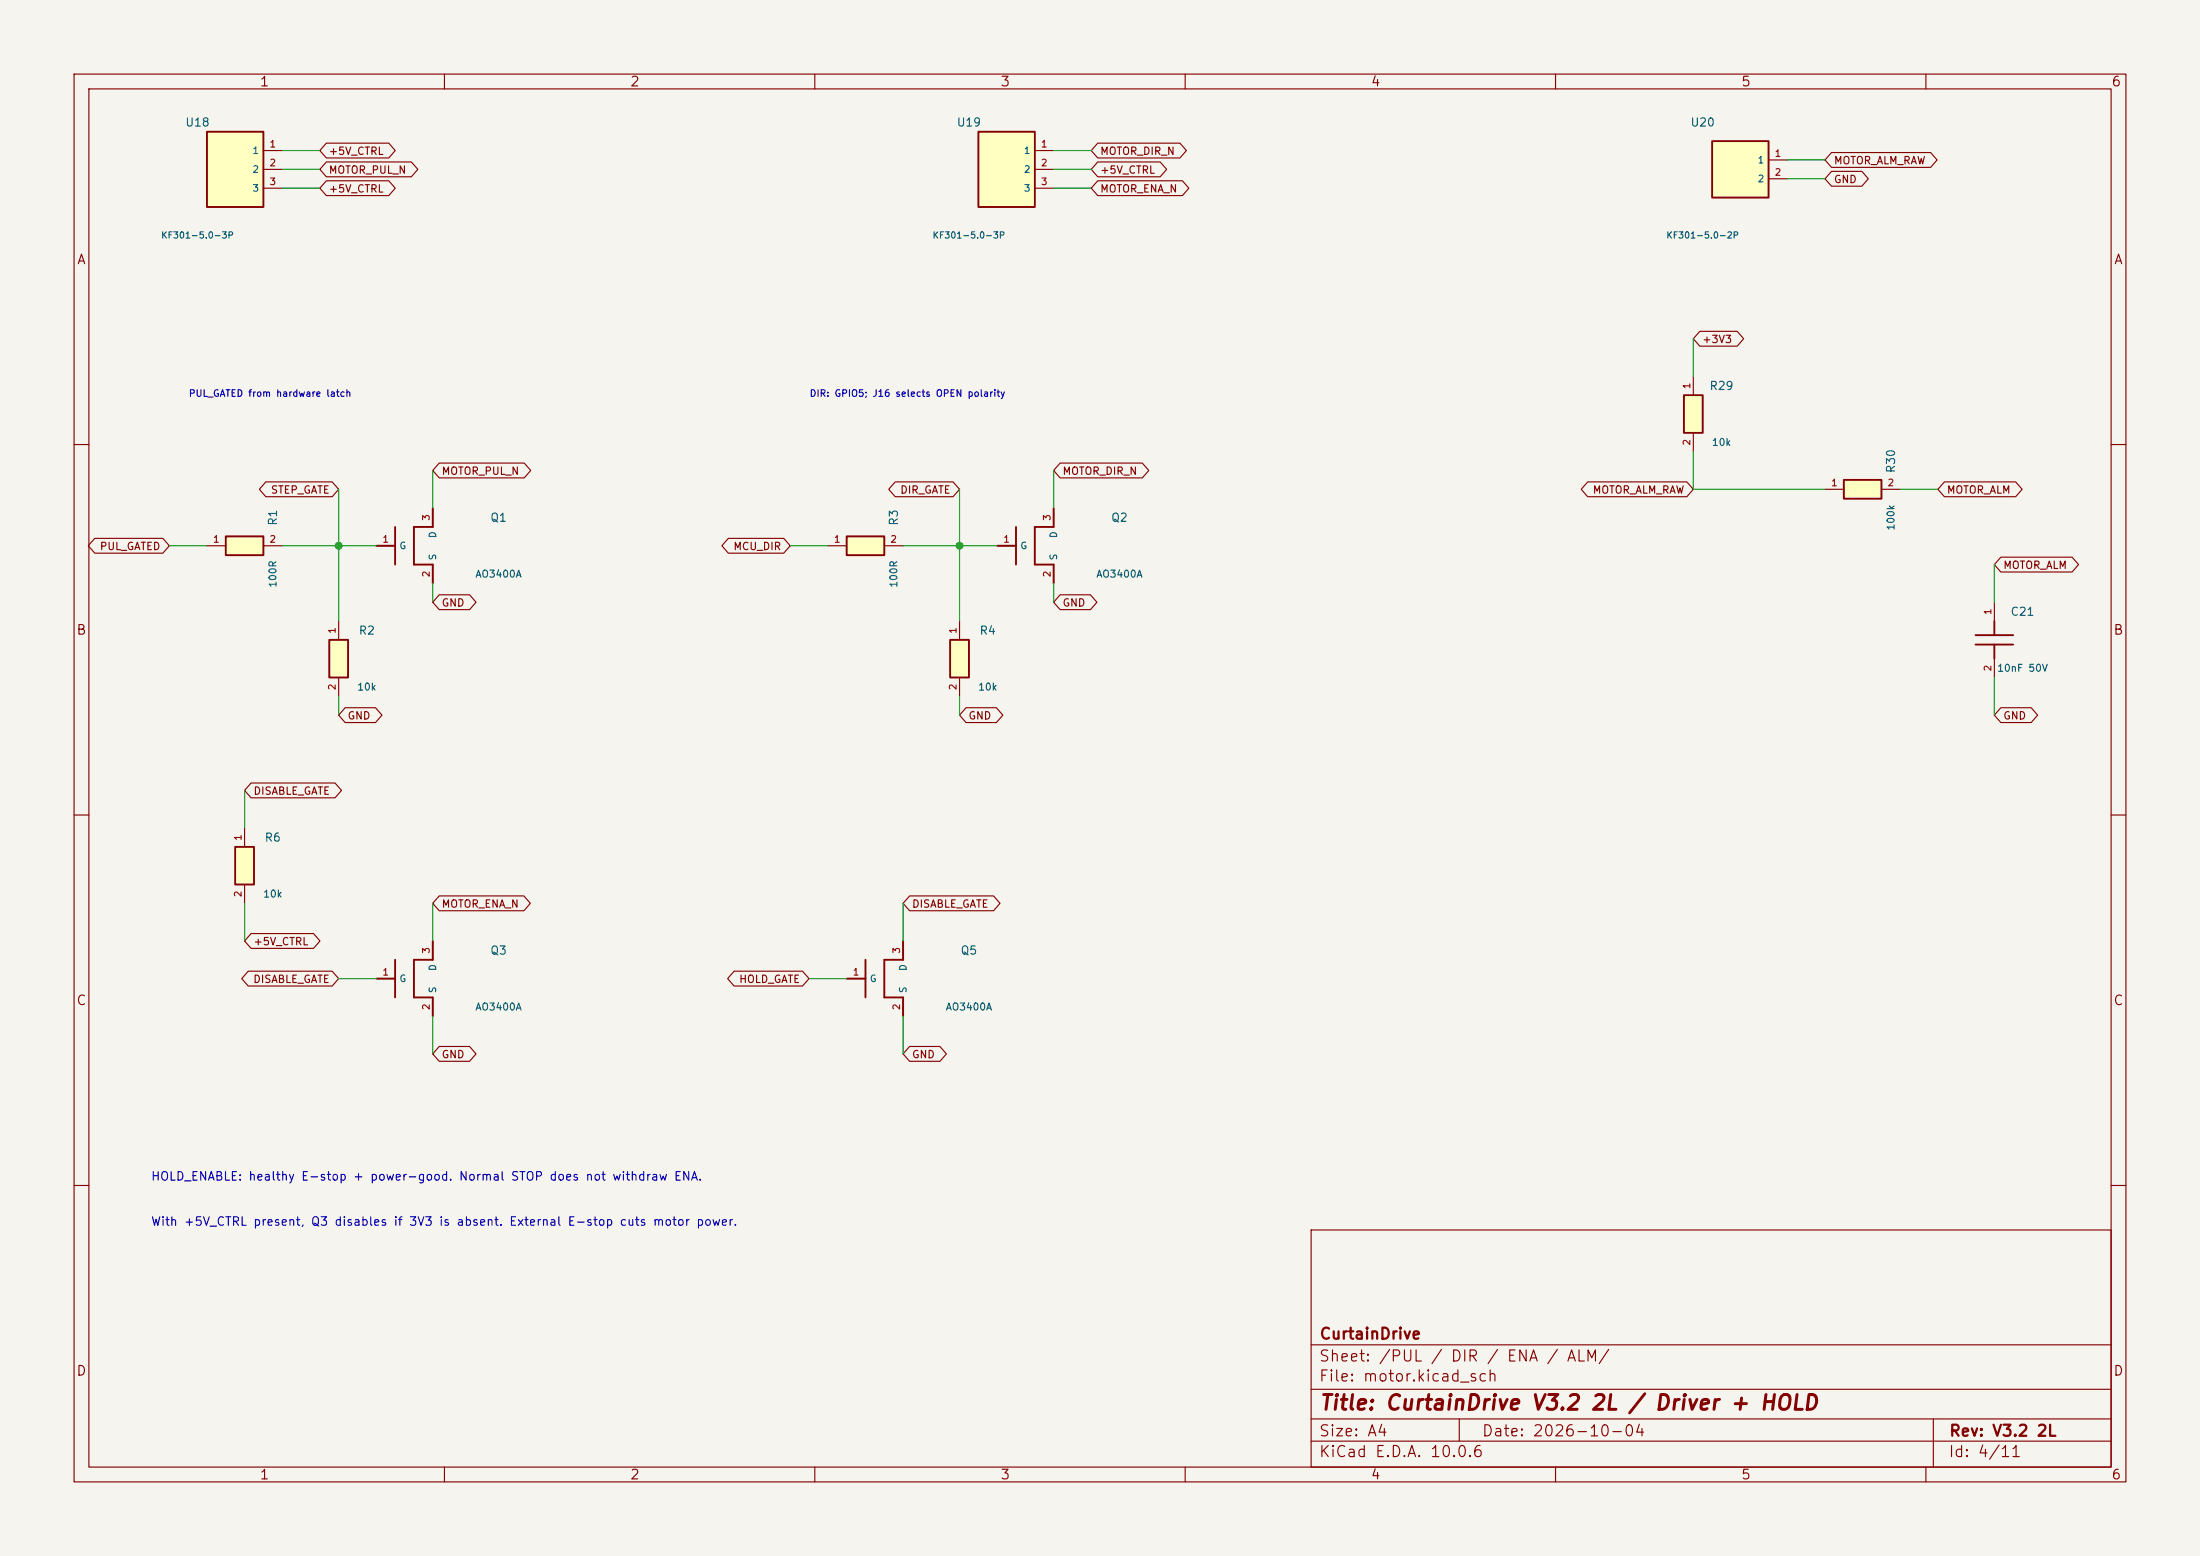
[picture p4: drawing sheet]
<svg xmlns="http://www.w3.org/2000/svg" width="297mm" height="210mm" viewBox="0 0 297 210" stroke-linecap="round" stroke-linejoin="round" font-family="sans-serif">
<path d="M0 0h297v210h-297z" fill="#f5f4ef" stroke="#f5f4ef" stroke-width=".14"/>
<g fill="none" stroke="#840000" stroke-width=".15">
<path d="M10 10h277v190h-277zM12 12h273v186h-273zM60 10v2M110 10v2M160 10v2M210 10v2M260 10v2M10 60h2M285 60h2M10 110h2M285 110h2M10 160h2"/>
<path d="M177 166h108v32h-108zM285 160h2M60 198v2M110 198v2M160 198v2M177 194.5h108M177 191.5h108M177 187.5h108M177 181.5h108M197 191.5v3M210 198v2M260 198v2"/>
<path d="M261 191.5v6.5"/>
</g>
<path d="M44.4 86.4h2.6v5h-2.6z" fill="#ffffc2"/>
<path d="M44.4 86.4h2.6v5h-2.6z" fill="none" stroke="#840000" stroke-width=".25"/>
<path d="M45.7 83.8v2.6M45.7 91.4v2.6" fill="none" stroke="#840000" stroke-width=".15"/>
<path d="M248.9 64.8h5.1v2.5h-5.1z" fill="#ffffc2"/>
<g fill="none" stroke="#840000" stroke-width=".25">
<path d="M50.8 73.7h2.5M53.3 71.1v5.1M58.4 68.6v2.5h-2.5v5.1h2.5v2.5M134.6 73.7h2.6M137.2 71.1v5.1M142.2 68.6v2.5h-2.5v5.1h2.5v2.5M248.9 64.8h5.1v2.5h-5.1zM266.7 85.7h5.1M266.7 87h5.1M269.2 83.8v1.9M269.2 87v1.9M114.3 132.1h2.5"/>
<path d="M116.8 129.5v5.1M121.9 127v2.5h-2.5v5.1h2.5v2.6"/>
</g>
<g fill="none" stroke="#840000" stroke-width=".15">
<path d="M50.8 73.7h2.5M58.4 68.6v2.5M58.4 76.2v2.5M134.6 73.7h2.6M142.2 68.6v2.5M142.2 76.2v2.5M246.4 66h2.5M254 66h2.5M269.2 81.3v2.5M269.2 88.9v2.5M114.3 132.1h2.5M121.9 127v2.5"/>
<path d="M121.9 134.6v2.6"/>
</g>
<path d="M30.5 72.4h5.1v2.5h-5.1z" fill="#ffffc2"/>
<path d="M30.5 72.4h5.1v2.5h-5.1z" fill="none" stroke="#840000" stroke-width=".25"/>
<path d="M27.9 73.7h2.6M35.6 73.7h2.5" fill="none" stroke="#840000" stroke-width=".15"/>
<path d="M231.1 19.1h7.7v7.6h-7.7z" fill="#ffffc2"/>
<path d="M231.1 19.1h7.7v7.6h-7.7z" fill="none" stroke="#840000" stroke-width=".25"/>
<path d="M238.8 21.6h2.5M238.8 24.1h2.5" fill="none" stroke="#840000" stroke-width=".15"/>
<path d="M27.9 17.8h7.7v10.1h-7.7z" fill="#ffffc2"/>
<path d="M27.9 17.8h7.7v10.1h-7.7z" fill="none" stroke="#840000" stroke-width=".25"/>
<path d="M35.6 20.3h2.5M35.6 22.9h2.5M35.6 25.4h2.5" fill="none" stroke="#840000" stroke-width=".15"/>
<path d="M132.1 17.8h7.6v10.1h-7.6z" fill="#ffffc2"/>
<path d="M132.1 17.8h7.6v10.1h-7.6z" fill="none" stroke="#840000" stroke-width=".25"/>
<path d="M139.7 20.3h2.5M139.7 22.9h2.5M139.7 25.4h2.5" fill="none" stroke="#840000" stroke-width=".15"/>
<path d="M227.3 53.3h2.6v5.1h-2.6z" fill="#ffffc2"/>
<path d="M227.3 53.3h2.6v5.1h-2.6z" fill="none" stroke="#840000" stroke-width=".25"/>
<path d="M228.6 50.8v2.5M228.6 58.4v2.6" fill="none" stroke="#840000" stroke-width=".15"/>
<path d="M31.7 114.3h2.6v5.1h-2.6z" fill="#ffffc2"/>
<path d="M31.7 114.3h2.6v5.1h-2.6zM50.8 132.1h2.5M53.3 129.5v5.1M58.4 127v2.5h-2.5v5.1h2.5v2.6" fill="none" stroke="#840000" stroke-width=".25"/>
<path d="M33 111.8v2.5M33 119.4v2.5M50.8 132.1h2.5M58.4 127v2.5M58.4 134.6v2.6" fill="none" stroke="#840000" stroke-width=".15"/>
<path d="M128.3 86.4h2.5v5h-2.5z" fill="#ffffc2"/>
<path d="M128.3 86.4h2.5v5h-2.5z" fill="none" stroke="#840000" stroke-width=".25"/>
<path d="M129.5 83.8v2.6M129.5 91.4v2.6" fill="none" stroke="#840000" stroke-width=".15"/>
<path d="M114.3 72.4h5.1v2.5h-5.1z" fill="#ffffc2"/>
<path d="M114.3 72.4h5.1v2.5h-5.1z" fill="none" stroke="#840000" stroke-width=".25"/>
<g fill="none" stroke="#840000" stroke-width=".15">
<path d="M44.1 19.3h8.4l.9 1-.9 1h-8.4l-.9-1zM148.2 19.3h11.1l.9 1-.9 1h-11.1l-.9-1zM44.1 24.4h8.4l.9 1-.9 1h-8.4l-.9-1zM44.1 21.9h11.4l.9 1-.9 1h-11.4l-.9-1zM148.2 24.4h11.4l.9 1-.9 1h-11.4l-.9-1zM148.2 21.9h8.4l.9 1-.9 1h-8.4l-.9-1zM247.3 20.6h13.3l.9 1-.9 1h-13.3l-.9-1zM247.3 23.1h4.1l.8 1-.8 1h-4.1l-.9-1zM229.5 44.7h5l.9 1-.9 1h-5l-.9-1zM12.8 72.7h9.2l.9 1-.9 1h-9.2l-.9-1zM35.9 65h8.9l.9 1-.9 1h-8.9l-.9-1zM59.3 62.5h11.5l.8 1-.8 1h-11.5l-.9-1z"/>
<path d="M98.3 72.7h7.5l.9 1-.9 1h-7.5l-.8-1zM111.8 73.7h2.5M119.4 73.7h2.5M120.9 65h7.8l.8 1-.8 1h-7.8l-.9-1zM143.1 62.5h11.1l.9 1-.9 1h-11.1l-.9-1zM214.3 65h13.4l.9 1-.9 1h-13.4l-.8-1zM262.5 65h9.6l.9 1-.9 1h-9.6l-.9-1zM270.1 75.2h9.6l.9 1-.9 1h-9.6l-.9-1zM46.6 95.5h4.1l.9 1-.9 1h-4.1l-.9-1zM59.3 80.3h4.1l.9 1-.9 1h-4.1l-.9-1zM130.4 95.5h4.1l.9 1-.9 1h-4.1l-.9-1zM143.1 80.3h4.1l.9 1-.9 1h-4.1l-.9-1z"/>
<path d="M270.1 95.5h4.1l.9 1-.9 1h-4.1l-.9-1zM33.9 105.7h11.3l.9 1-.9 1h-11.3l-.9-1zM33.5 131.1h11.3l.9 1-.9 1h-11.3l-.9-1zM33.9 126h8.4l.9 1-.9 1h-8.4l-.9-1zM59.3 120.9h11.4l.9 1-.9 1h-11.4l-.9-1zM99.1 131.1h9.2l.9 1-.9 1h-9.2l-.9-1zM122.8 120.9h11.3l.9 1-.9 1h-11.3l-.9-1zM59.3 141.2h4.1l.9 1-.9 1h-4.1l-.9-1zM122.8 141.2h4.1l.9 1-.9 1h-4.1l-.9-1z"/>
</g>
<g fill="none" stroke="#009600" stroke-width=".15">
<path d="M38.1 22.9h5.1M38.1 20.3h5.1M38.1 25.4h5.1M142.2 22.9h5.1M142.2 20.3h5.1M142.2 25.4h5.1M241.3 24.1h5.1M241.3 21.6h5.1M228.6 45.7v5.1M22.9 73.7h5M38.1 73.7h12.7M45.7 66v17.8"/>
<path d="M58.4 63.5v5.1M58.4 78.7v2.6M106.7 73.7h5.1M121.9 73.7h12.7M129.5 66v17.8M142.2 63.5v5.1M142.2 78.7v2.6M228.6 61v5h17.8M256.5 66h5.1M269.2 76.2v5.1M45.7 94v2.5M129.5 94v2.5"/>
<path d="M269.2 91.4v5.1M33 106.7v5.1M33 121.9v5.1M45.7 132.1h5.1M58.4 121.9v5.1M58.4 137.2v5M109.2 132.1h5.1M121.9 121.9v5.1M121.9 137.2v5"/>
</g>
<g fill="#009600" stroke="#009600" stroke-width=".14">
<circle cx="45.7" cy="73.7" r=".46"/>
<circle cx="129.5" cy="73.7" r=".46"/>
</g>
<text font-size="2" fill="#840000" x="178" y="190.8">Title: CurtainDrive V3.2 2L / Driver + HOLD</text>
<g font-size="1.5" fill="#840000">
<text x="178" y="184.1">Sheet: /PUL / DIR / ENA / ALM/</text>
<text x="178" y="181.1">CurtainDrive</text>
<text x="178" y="186.8">File: motor.kicad_sch</text>
<text x="178" y="197">KiCad E.D.A. 10.0.6</text>
<text x="178" y="194.2">Size: A4</text>
<text x="200" y="194.2">Date: 2026-10-04</text>
<text x="263" y="197">Id: 4/11</text>
<text x="263" y="194.2">Rev: V3.2 2L</text>
</g>
<g font-size="1.3" fill="#840000">
<text x="35" y="12">1</text>
<text x="85" y="12">2</text>
<text x="135" y="12">3</text>
<text x="185" y="12">4</text>
<text x="235" y="12">5</text>
<text x="285" y="12">6</text>
<text x="10.3" y="36">A</text>
<text x="285.3" y="36">A</text>
<text x="10.2" y="86">B</text>
<text x="285.2" y="86">B</text>
<text x="10.2" y="136">C</text>
<text x="285.2" y="136">C</text>
<text x="10.2" y="186">D</text>
<text x="285.2" y="186">D</text>
<text x="35" y="200">1</text>
<text x="85" y="200">2</text>
<text x="135" y="200">3</text>
<text x="185" y="200">4</text>
<text x="235" y="200">5</text>
<text x="285" y="200">6</text>
</g>
<g font-size="1.2" fill="#0000c2">
<text x="20.3" y="159.6">HOLD_ENABLE: healthy E-stop + power-good. Normal STOP does not withdraw ENA.</text>
<text x="20.3" y="165.7">With +5V_CTRL present, Q3 disables if 3V3 is absent. External E-stop cuts motor power.</text>
</g>
<g font-size="1.1" fill="#006464">
<text x="24.9" y="17.3">U18</text>
<text x="129.1" y="17.3">U19</text>
<text x="228.1" y="17.3">U20</text>
<text x="230.7" y="52.9">R29</text>
<text x="256.1" y="63.9" transform="rotate(-90 256.1 63.9)">R30</text>
<text x="37.7" y="71" transform="rotate(-90 37.7 71)">R1</text>
<text x="66.1" y="70.7">Q1</text>
<text x="121.5" y="71" transform="rotate(-90 121.5 71)">R3</text>
<text x="149.9" y="70.7">Q2</text>
<text x="271.3" y="83.4">C21</text>
<text x="48.3" y="85.9">R2</text>
<text x="132.2" y="85.9">R4</text>
<text x="35.6" y="113.9">R6</text>
<text x="66.1" y="129.1">Q3</text>
<text x="129.6" y="129.1">Q5</text>
</g>
<g font-size="1" fill="#840000">
<text x="44.3" y="21.1">+5V_CTRL</text>
<text x="44.3" y="23.7">MOTOR_PUL_N</text>
<text x="148.4" y="23.7">+5V_CTRL</text>
<text x="148.4" y="21.1">MOTOR_DIR_N</text>
<text x="247.5" y="22.4">MOTOR_ALM_RAW</text>
<text x="44.3" y="26.2">+5V_CTRL</text>
<text x="148.4" y="26.2">MOTOR_ENA_N</text>
<text x="247.5" y="25">GND</text>
<text x="229.7" y="46.5">+3V3</text>
<text x="59.5" y="64.3">MOTOR_PUL_N</text>
<text x="143.4" y="64.3">MOTOR_DIR_N</text>
<text x="36.5" y="66.9">STEP_GATE</text>
<text x="121.5" y="66.9">DIR_GATE</text>
<text x="214.9" y="66.9">MOTOR_ALM_RAW</text>
<text x="262.7" y="66.9">MOTOR_ALM</text>
<text x="13.4" y="74.5">PUL_GATED</text>
<text x="98.9" y="74.5">MCU_DIR</text>
<text x="270.4" y="77">MOTOR_ALM</text>
<text x="59.5" y="82.1">GND</text>
<text x="143.4" y="82.1">GND</text>
<text x="46.8" y="97.3">GND</text>
<text x="130.7" y="97.3">GND</text>
<text x="270.4" y="97.3">GND</text>
<text x="34.1" y="107.5">DISABLE_GATE</text>
<text x="59.5" y="122.7">MOTOR_ENA_N</text>
<text x="123" y="122.7">DISABLE_GATE</text>
<text x="34.1" y="127.8">+5V_CTRL</text>
<text x="34.1" y="132.9">DISABLE_GATE</text>
<text x="99.7" y="132.9">HOLD_GATE</text>
<text x="59.5" y="143.1">GND</text>
<text x="123" y="143.1">GND</text>
</g>
<g font-size="1" fill="#006464">
<text x="231" y="60.4">10k</text>
<text x="256" y="71.7" transform="rotate(-90 256 71.7)">100k</text>
<text x="37.5" y="79.4" transform="rotate(-90 37.5 79.4)">100R</text>
<text x="64.1" y="78.2">AO3400A</text>
<text x="121.4" y="79.4" transform="rotate(-90 121.4 79.4)">100R</text>
<text x="147.9" y="78.2">AO3400A</text>
<text x="48.1" y="93.4">10k</text>
<text x="132" y="93.4">10k</text>
<text x="269.5" y="90.9">10nF 50V</text>
<text x="35.4" y="121.4">10k</text>
<text x="64.1" y="136.6">AO3400A</text>
<text x="127.6" y="136.6">AO3400A</text>
</g>
<g font-size=".9" fill="#006464">
<text x="34" y="21">1</text>
<text x="34" y="23.5">2</text>
<text x="138.2" y="21">1</text>
<text x="138.2" y="23.5">2</text>
<text x="237.2" y="22.3">1</text>
<text x="34" y="26.1">3</text>
<text x="138.2" y="26.1">3</text>
<text x="237.2" y="24.8">2</text>
<text x="21.7" y="32.4">KF301-5.0-3P</text>
<text x="125.8" y="32.4">KF301-5.0-3P</text>
<text x="224.9" y="32.4">KF301-5.0-2P</text>
<text x="53.9" y="74.3">G</text>
<text x="59.1" y="75.7" transform="rotate(-90 59.1 75.7)">S</text>
<text x="59.1" y="72.7" transform="rotate(-90 59.1 72.7)">D</text>
<text x="137.7" y="74.3">G</text>
<text x="142.9" y="75.7" transform="rotate(-90 142.9 75.7)">S</text>
<text x="142.9" y="72.7" transform="rotate(-90 142.9 72.7)">D</text>
<text x="59.1" y="131.1" transform="rotate(-90 59.1 131.1)">D</text>
<text x="122.6" y="131.1" transform="rotate(-90 122.6 131.1)">D</text>
<text x="53.9" y="132.8">G</text>
<text x="59.1" y="134.1" transform="rotate(-90 59.1 134.1)">S</text>
<text x="117.4" y="132.8">G</text>
<text x="122.6" y="134.1" transform="rotate(-90 122.6 134.1)">S</text>
</g>
<g font-size=".9" fill="#a90000">
<text x="36.3" y="20.1">1</text>
<text x="36.3" y="22.7">2</text>
<text x="140.5" y="20.1">1</text>
<text x="140.5" y="22.7">2</text>
<text x="239.5" y="21.4">1</text>
<text x="239.5" y="23.9">2</text>
<text x="36.3" y="25.2">3</text>
<text x="140.5" y="25.2">3</text>
<text x="228.4" y="52.6" transform="rotate(-90 228.4 52.6)">1</text>
<text x="228.4" y="60.2" transform="rotate(-90 228.4 60.2)">2</text>
<text x="247.1" y="65.8">1</text>
<text x="254.8" y="65.8">2</text>
<text x="58.2" y="70.4" transform="rotate(-90 58.2 70.4)">3</text>
<text x="142" y="70.4" transform="rotate(-90 142 70.4)">3</text>
<text x="28.7" y="73.5">1</text>
<text x="36.3" y="73.5">2</text>
<text x="51.6" y="73.5">1</text>
<text x="58.2" y="78" transform="rotate(-90 58.2 78)">2</text>
<text x="112.5" y="73.5">1</text>
<text x="120.1" y="73.5">2</text>
<text x="135.4" y="73.5">1</text>
<text x="142" y="78" transform="rotate(-90 142 78)">2</text>
<text x="269" y="83.1" transform="rotate(-90 269 83.1)">1</text>
<text x="45.5" y="85.6" transform="rotate(-90 45.5 85.6)">1</text>
<text x="129.3" y="85.6" transform="rotate(-90 129.3 85.6)">1</text>
<text x="45.5" y="93.2" transform="rotate(-90 45.5 93.2)">2</text>
<text x="129.3" y="93.2" transform="rotate(-90 129.3 93.2)">2</text>
<text x="269" y="90.7" transform="rotate(-90 269 90.7)">2</text>
<text x="32.8" y="113.5" transform="rotate(-90 32.8 113.5)">1</text>
<text x="32.8" y="121.2" transform="rotate(-90 32.8 121.2)">2</text>
<text x="51.6" y="131.9">1</text>
<text x="58.2" y="128.8" transform="rotate(-90 58.2 128.8)">3</text>
<text x="115.1" y="131.9">1</text>
<text x="121.7" y="128.8" transform="rotate(-90 121.7 128.8)">3</text>
<text x="58.2" y="136.4" transform="rotate(-90 58.2 136.4)">2</text>
<text x="121.7" y="136.4" transform="rotate(-90 121.7 136.4)">2</text>
</g>
<g font-size=".9" fill="#0000c2">
<text x="25.4" y="53.8">PUL_GATED from hardware latch</text>
<text x="109.2" y="53.8">DIR: GPIO5; J16 selects OPEN polarity</text>
</g>
</svg>
